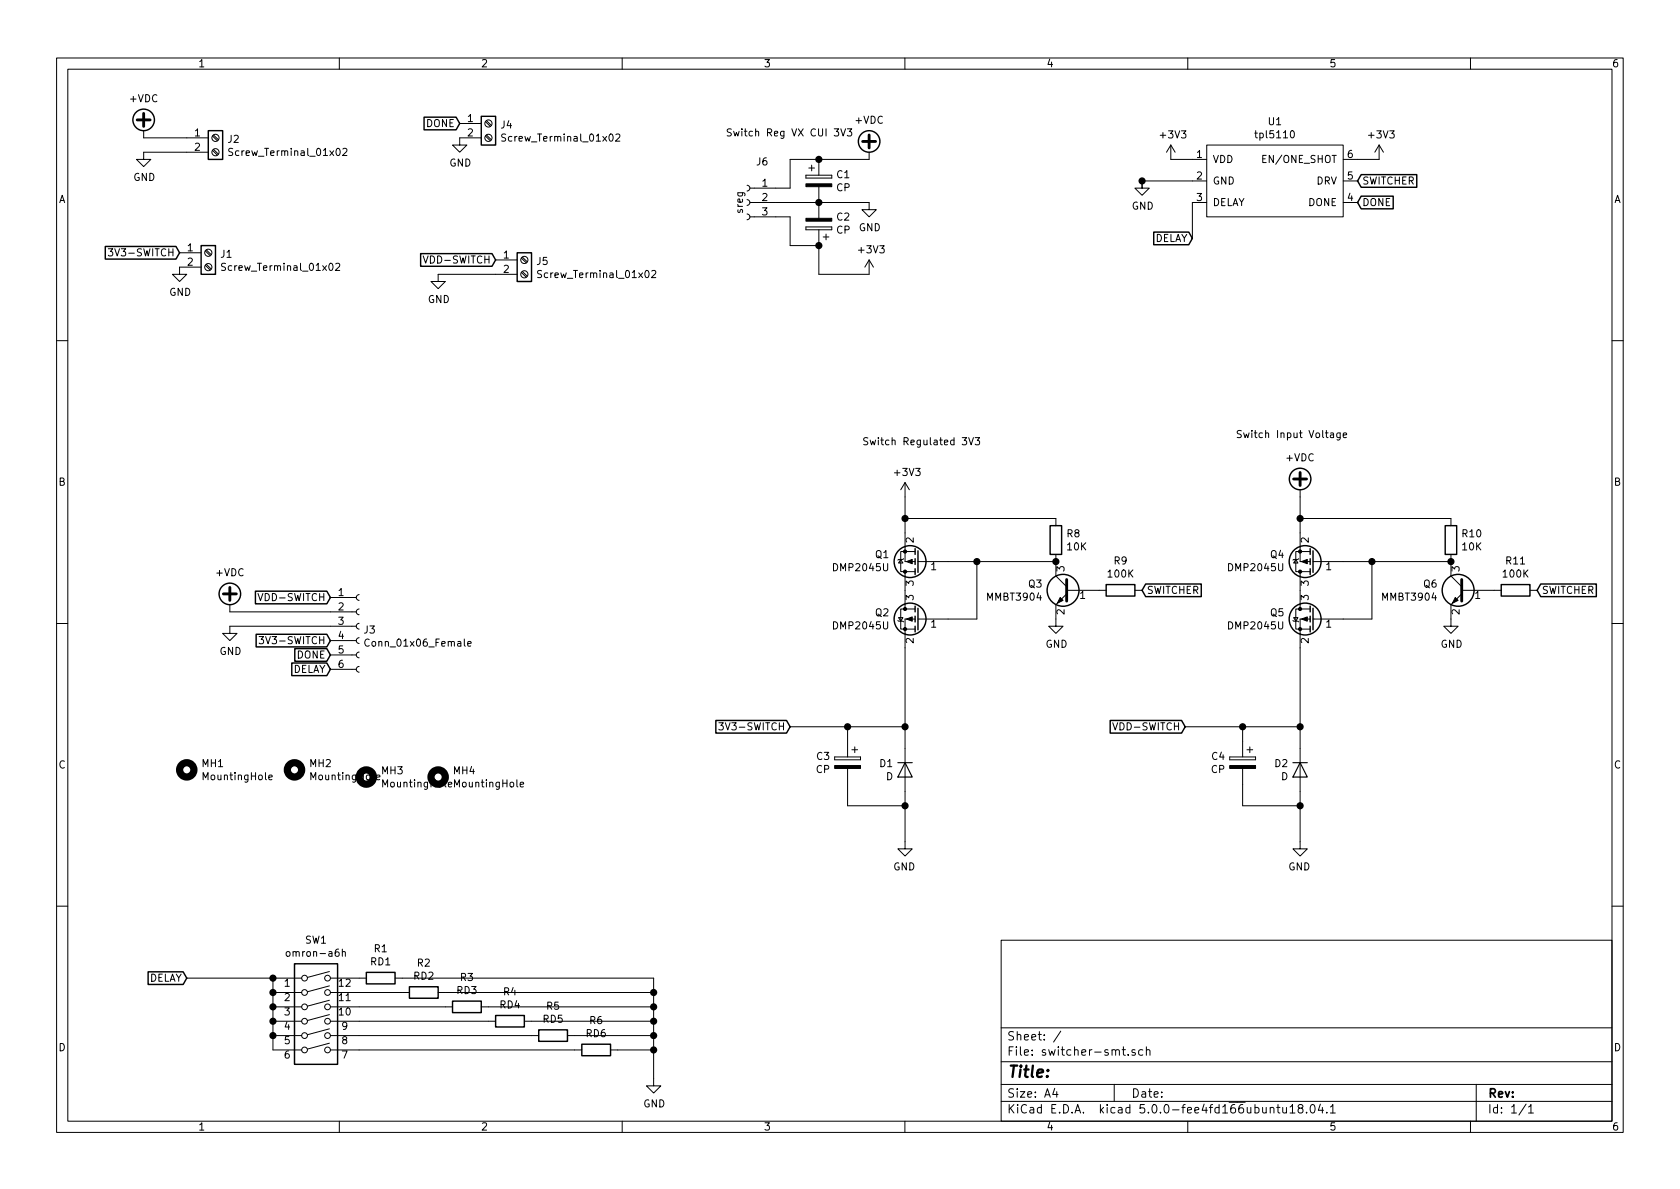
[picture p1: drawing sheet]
EESchema Schematic File Version 4
LIBS:switcher-smt-cache
EELAYER 26 0
EELAYER END
$Descr A4 11693 8268
encoding utf-8
Sheet 1 1
Title ""
Date ""
Rev ""
Comp ""
Comment1 ""
Comment2 ""
Comment3 ""
Comment4 ""
$EndDescr
Wire Wire Line
	9050 3700 9050 3600
$Comp
L power:GND #PWR018
U 1 1
P 9050 5850
F 0 "#PWR018" H 9050 5600 50  0001 C CNN
F 1 "GND" H 9055 5677 50  0000 C CNN
F 2 "" H 9050 5850 50  0001 C CNN
F 3 "" H 9050 5850 50  0001 C CNN
	1    9050 5850
	-1   0    0    -1  
$EndComp
Wire Wire Line
	9050 5050 8650 5050
Wire Wire Line
	8650 5050 8650 5150
$Comp
L Device:D D2
U 1 1
P 9050 5350
F 0 "D2" V 9004 5429 50  0000 L CNN
F 1 "D" V 9095 5429 50  0000 L CNN
F 2 "Diode_SMD:D_SOD-123F" H 9050 5350 50  0001 C CNN
F 3 "~" H 9050 5350 50  0001 C CNN
	1    9050 5350
	0    -1   1    0   
$EndComp
Wire Wire Line
	9050 5600 8650 5600
Wire Wire Line
	8650 5600 8650 5450
Wire Wire Line
	8650 5050 8250 5050
Connection ~ 8650 5050
Wire Wire Line
	9050 5050 9050 5200
Connection ~ 9050 5050
Wire Wire Line
	9050 5500 9050 5600
Connection ~ 9050 5600
$Comp
L Connector:Conn_01x03_Female J6
U 1 1
P 5200 1400
F 0 "J6" H 5094 1685 50  0000 C CNN
F 1 "sreg" V 5250 1400 50  0000 C CNN
F 2 "Connector_PinSocket_2.54mm:PinSocket_1x03_P2.54mm_Vertical" H 5200 1400 50  0001 C CNN
F 3 "~" H 5200 1400 50  0001 C CNN
	1    5200 1400
	-1   0    0    -1  
$EndComp
Wire Wire Line
	5400 1400 5700 1400
$Comp
L Device:CP C1
U 1 1
P 5700 1250
F 0 "C1" H 5818 1296 50  0000 L CNN
F 1 "CP" H 5818 1205 50  0000 L CNN
F 2 "Capacitor_SMD:C_0603_1608Metric_Pad1.05x0.95mm_HandSolder" H 5738 1100 50  0001 C CNN
F 3 "~" H 5700 1250 50  0001 C CNN
	1    5700 1250
	1    0    0    -1  
$EndComp
Connection ~ 5700 1400
$Comp
L Device:CP C2
U 1 1
P 5700 1550
F 0 "C2" H 5582 1504 50  0000 R CNN
F 1 "CP" H 5582 1595 50  0000 R CNN
F 2 "Capacitor_SMD:C_0603_1608Metric_Pad1.05x0.95mm_HandSolder" H 5738 1400 50  0001 C CNN
F 3 "~" H 5700 1550 50  0001 C CNN
	1    5700 1550
	-1   0    0    1   
$EndComp
Wire Wire Line
	5700 1100 5500 1100
Wire Wire Line
	5500 1100 5500 1300
Wire Wire Line
	5500 1300 5400 1300
Wire Wire Line
	5700 1700 5500 1700
Wire Wire Line
	5500 1700 5500 1500
Wire Wire Line
	5500 1500 5400 1500
Connection ~ 5700 1700
Text Notes 5050 950  0    50   ~ 0
Switch Reg VX CUI 3V3
Text GLabel 8250 5050 0    50   Input ~ 0
VDD-SWITCH
$Comp
L power:+VDC #PWR017
U 1 1
P 9050 3450
F 0 "#PWR017" H 9050 3350 50  0001 C CNN
F 1 "+VDC" H 9050 3725 50  0000 C CNN
F 2 "" H 9050 3450 50  0001 C CNN
F 3 "" H 9050 3450 50  0001 C CNN
	1    9050 3450
	-1   0    0    -1  
$EndComp
Wire Wire Line
	1300 6800 1900 6800
$Comp
L Device:R R1
U 1 1
P 2650 6800
F 0 "R1" V 2443 6800 50  0000 C CNN
F 1 "RD1" V 2534 6800 50  0000 C CNN
F 2 "Resistor_SMD:R_0603_1608Metric_Pad1.05x0.95mm_HandSolder" V 2580 6800 50  0001 C CNN
F 3 "~" H 2650 6800 50  0001 C CNN
	1    2650 6800
	0    1    1    0   
$EndComp
Wire Wire Line
	2500 6900 2800 6900
$Comp
L Device:R R2
U 1 1
P 2950 6900
F 0 "R2" V 2743 6900 50  0000 C CNN
F 1 "RD2" V 2834 6900 50  0000 C CNN
F 2 "Resistor_SMD:R_0603_1608Metric_Pad1.05x0.95mm_HandSolder" V 2880 6900 50  0001 C CNN
F 3 "~" H 2950 6900 50  0001 C CNN
	1    2950 6900
	0    1    1    0   
$EndComp
$Comp
L Device:R R3
U 1 1
P 3250 7000
F 0 "R3" V 3043 7000 50  0000 C CNN
F 1 "RD3" V 3134 7000 50  0000 C CNN
F 2 "Resistor_SMD:R_0603_1608Metric_Pad1.05x0.95mm_HandSolder" V 3180 7000 50  0001 C CNN
F 3 "~" H 3250 7000 50  0001 C CNN
	1    3250 7000
	0    1    1    0   
$EndComp
$Comp
L Device:R R4
U 1 1
P 3550 7100
F 0 "R4" V 3343 7100 50  0000 C CNN
F 1 "RD4" V 3434 7100 50  0000 C CNN
F 2 "Resistor_SMD:R_0603_1608Metric_Pad1.05x0.95mm_HandSolder" V 3480 7100 50  0001 C CNN
F 3 "~" H 3550 7100 50  0001 C CNN
	1    3550 7100
	0    1    1    0   
$EndComp
Wire Wire Line
	2500 7000 3100 7000
Wire Wire Line
	2500 7100 3400 7100
$Comp
L power:GND #PWR08
U 1 1
P 4550 7500
F 0 "#PWR08" H 4550 7250 50  0001 C CNN
F 1 "GND" H 4555 7327 50  0000 C CNN
F 2 "" H 4550 7500 50  0001 C CNN
F 3 "" H 4550 7500 50  0001 C CNN
	1    4550 7500
	1    0    0    -1  
$EndComp
$Comp
L power:GND #PWR02
U 1 1
P 1000 1050
F 0 "#PWR02" H 1000 800 50  0001 C CNN
F 1 "GND" H 1005 877 50  0000 C CNN
F 2 "" H 1000 1050 50  0001 C CNN
F 3 "" H 1000 1050 50  0001 C CNN
	1    1000 1050
	1    0    0    -1  
$EndComp
$Comp
L Device:CP C4
U 1 1
P 8650 5300
F 0 "C4" H 8768 5346 50  0000 L CNN
F 1 "CP" H 8768 5255 50  0000 L CNN
F 2 "Capacitor_SMD:C_0603_1608Metric_Pad1.05x0.95mm_HandSolder" H 8688 5150 50  0001 C CNN
F 3 "~" H 8650 5300 50  0001 C CNN
	1    8650 5300
	-1   0    0    -1  
$EndComp
$Comp
L power:+3V3 #PWR011
U 1 1
P 6050 1900
F 0 "#PWR011" H 6050 1750 50  0001 C CNN
F 1 "+3V3" H 6065 2073 50  0000 C CNN
F 2 "" H 6050 1900 50  0001 C CNN
F 3 "" H 6050 1900 50  0001 C CNN
	1    6050 1900
	1    0    0    -1  
$EndComp
Wire Wire Line
	5700 1700 5700 1900
Wire Wire Line
	5700 1900 6050 1900
$Comp
L power:+VDC #PWR01
U 1 1
P 1000 950
F 0 "#PWR01" H 1000 850 50  0001 C CNN
F 1 "+VDC" H 1000 1225 50  0000 C CNN
F 2 "" H 1000 950 50  0001 C CNN
F 3 "" H 1000 950 50  0001 C CNN
	1    1000 950 
	1    0    0    -1  
$EndComp
Wire Wire Line
	9050 5600 9050 5850
$Comp
L power:+VDC #PWR09
U 1 1
P 6050 1100
F 0 "#PWR09" H 6050 1000 50  0001 C CNN
F 1 "+VDC" H 6050 1375 50  0000 C CNN
F 2 "" H 6050 1100 50  0001 C CNN
F 3 "" H 6050 1100 50  0001 C CNN
	1    6050 1100
	1    0    0    -1  
$EndComp
Wire Wire Line
	9050 4500 9050 5050
Wire Wire Line
	9550 3900 9350 3900
Wire Wire Line
	9550 3900 9550 4300
Wire Wire Line
	9550 4300 9350 4300
$Comp
L Device:Q_PMOS_GSD Q5
U 1 1
P 9150 4300
F 0 "Q5" H 9356 4346 50  0000 L CNN
F 1 "DMP2045U" H 9356 4255 50  0000 L CNN
F 2 "Package_TO_SOT_SMD:SOT-23" H 9350 4400 50  0001 C CNN
F 3 "~" H 9150 4300 50  0001 C CNN
	1    9150 4300
	-1   0    0    -1  
$EndComp
$Comp
L Device:Q_PMOS_GSD Q4
U 1 1
P 9150 3900
F 0 "Q4" H 9356 3854 50  0000 L CNN
F 1 "DMP2045U" H 9356 3945 50  0000 L CNN
F 2 "Package_TO_SOT_SMD:SOT-23" H 9350 4000 50  0001 C CNN
F 3 "~" H 9150 3900 50  0001 C CNN
	1    9150 3900
	-1   0    0    1   
$EndComp
Text GLabel 3450 1800 0    50   Input ~ 0
VDD-SWITCH
Wire Wire Line
	5700 1400 6050 1400
$Comp
L power:GND #PWR010
U 1 1
P 6050 1400
F 0 "#PWR010" H 6050 1150 50  0001 C CNN
F 1 "GND" H 6055 1227 50  0000 C CNN
F 2 "" H 6050 1400 50  0001 C CNN
F 3 "" H 6050 1400 50  0001 C CNN
	1    6050 1400
	1    0    0    -1  
$EndComp
Wire Wire Line
	5700 1100 6050 1100
Connection ~ 5700 1100
$Comp
L Switch:SW_DIP_x06 SW1
U 1 1
P 2200 7100
F 0 "SW1" H 2200 7667 50  0000 C CNN
F 1 "omron-a6h" H 2200 7576 50  0000 C CNN
F 2 "Button_Switch_SMD:SW_DIP_SPSTx06_Slide_Omron_A6H-6101_W6.15mm_P1.27mm" H 2200 7100 50  0001 C CNN
F 3 "" H 2200 7100 50  0001 C CNN
	1    2200 7100
	1    0    0    -1  
$EndComp
$Comp
L Device:R R5
U 1 1
P 3850 7200
F 0 "R5" V 3643 7200 50  0000 C CNN
F 1 "RD5" V 3734 7200 50  0000 C CNN
F 2 "Resistor_SMD:R_0603_1608Metric_Pad1.05x0.95mm_HandSolder" V 3780 7200 50  0001 C CNN
F 3 "~" H 3850 7200 50  0001 C CNN
	1    3850 7200
	0    1    1    0   
$EndComp
$Comp
L Device:R R6
U 1 1
P 4150 7300
F 0 "R6" V 3943 7300 50  0000 C CNN
F 1 "RD6" V 4034 7300 50  0000 C CNN
F 2 "Resistor_SMD:R_0603_1608Metric_Pad1.05x0.95mm_HandSolder" V 4080 7300 50  0001 C CNN
F 3 "~" H 4150 7300 50  0001 C CNN
	1    4150 7300
	0    1    1    0   
$EndComp
Wire Wire Line
	1900 6800 1900 6900
Connection ~ 1900 6800
Wire Wire Line
	1900 6900 1900 7000
Connection ~ 1900 6900
Wire Wire Line
	1900 7000 1900 7100
Connection ~ 1900 7000
Wire Wire Line
	1900 7100 1900 7200
Connection ~ 1900 7100
Wire Wire Line
	1900 7200 1900 7300
Connection ~ 1900 7200
Wire Wire Line
	2500 7200 3700 7200
Wire Wire Line
	2500 7300 4000 7300
$Comp
L Connector:Screw_Terminal_01x02 J2
U 1 1
P 1500 950
F 0 "J2" H 1580 942 50  0000 L CNN
F 1 "Screw_Terminal_01x02" H 1580 851 50  0000 L CNN
F 2 "TerminalBlock_4Ucon:TerminalBlock_4Ucon_1x02_P3.50mm_Vertical" H 1500 950 50  0001 C CNN
F 3 "~" H 1500 950 50  0001 C CNN
	1    1500 950 
	1    0    0    -1  
$EndComp
$Comp
L power:GND #PWR06
U 1 1
P 3050 1900
F 0 "#PWR06" H 3050 1650 50  0001 C CNN
F 1 "GND" H 3055 1727 50  0000 C CNN
F 2 "" H 3050 1900 50  0001 C CNN
F 3 "" H 3050 1900 50  0001 C CNN
	1    3050 1900
	1    0    0    -1  
$EndComp
$Comp
L Connector:Screw_Terminal_01x02 J1
U 1 1
P 1450 1750
F 0 "J1" H 1530 1742 50  0000 L CNN
F 1 "Screw_Terminal_01x02" H 1530 1651 50  0000 L CNN
F 2 "TerminalBlock_4Ucon:TerminalBlock_4Ucon_1x02_P3.50mm_Vertical" H 1450 1750 50  0001 C CNN
F 3 "~" H 1450 1750 50  0001 C CNN
	1    1450 1750
	1    0    0    -1  
$EndComp
$Comp
L power:GND #PWR04
U 1 1
P 1250 1850
F 0 "#PWR04" H 1250 1600 50  0001 C CNN
F 1 "GND" H 1255 1677 50  0000 C CNN
F 2 "" H 1250 1850 50  0001 C CNN
F 3 "" H 1250 1850 50  0001 C CNN
	1    1250 1850
	1    0    0    -1  
$EndComp
Wire Wire Line
	1000 950  1300 950 
Wire Wire Line
	1000 1050 1300 1050
Text GLabel 3200 850  0    50   Input ~ 0
DONE
Wire Wire Line
	3450 1900 3050 1900
$Comp
L Connector:Screw_Terminal_01x02 J5
U 1 1
P 3650 1800
F 0 "J5" H 3730 1792 50  0000 L CNN
F 1 "Screw_Terminal_01x02" H 3730 1701 50  0000 L CNN
F 2 "TerminalBlock_4Ucon:TerminalBlock_4Ucon_1x02_P3.50mm_Vertical" H 3650 1800 50  0001 C CNN
F 3 "~" H 3650 1800 50  0001 C CNN
	1    3650 1800
	1    0    0    -1  
$EndComp
Wire Wire Line
	6300 3700 6300 3600
$Comp
L power:GND #PWR013
U 1 1
P 6300 5850
F 0 "#PWR013" H 6300 5600 50  0001 C CNN
F 1 "GND" H 6305 5677 50  0000 C CNN
F 2 "" H 6300 5850 50  0001 C CNN
F 3 "" H 6300 5850 50  0001 C CNN
	1    6300 5850
	-1   0    0    -1  
$EndComp
Wire Wire Line
	6300 5050 5900 5050
Wire Wire Line
	5900 5050 5900 5150
$Comp
L Device:D D1
U 1 1
P 6300 5350
F 0 "D1" V 6254 5429 50  0000 L CNN
F 1 "D" V 6345 5429 50  0000 L CNN
F 2 "Diode_SMD:D_SOD-123F" H 6300 5350 50  0001 C CNN
F 3 "~" H 6300 5350 50  0001 C CNN
	1    6300 5350
	0    -1   1    0   
$EndComp
Wire Wire Line
	6300 5600 5900 5600
Wire Wire Line
	5900 5600 5900 5450
Wire Wire Line
	5900 5050 5500 5050
Connection ~ 5900 5050
Wire Wire Line
	6300 5050 6300 5200
Connection ~ 6300 5050
Wire Wire Line
	6300 5500 6300 5600
Connection ~ 6300 5600
Text GLabel 5500 5050 0    50   Input ~ 0
3V3-SWITCH
$Comp
L Device:CP C3
U 1 1
P 5900 5300
F 0 "C3" H 6018 5346 50  0000 L CNN
F 1 "CP" H 6018 5255 50  0000 L CNN
F 2 "Capacitor_SMD:C_0603_1608Metric_Pad1.05x0.95mm_HandSolder" H 5938 5150 50  0001 C CNN
F 3 "~" H 5900 5300 50  0001 C CNN
	1    5900 5300
	-1   0    0    -1  
$EndComp
Wire Wire Line
	6300 5600 6300 5850
Wire Wire Line
	6300 4500 6300 5050
Wire Wire Line
	6800 3900 6600 3900
Wire Wire Line
	6800 3900 6800 4300
Wire Wire Line
	6800 4300 6600 4300
$Comp
L Device:Q_PMOS_GSD Q2
U 1 1
P 6400 4300
F 0 "Q2" H 6606 4346 50  0000 L CNN
F 1 "DMP2045U" H 6606 4255 50  0000 L CNN
F 2 "Package_TO_SOT_SMD:SOT-23" H 6600 4400 50  0001 C CNN
F 3 "~" H 6400 4300 50  0001 C CNN
	1    6400 4300
	-1   0    0    -1  
$EndComp
$Comp
L Device:Q_PMOS_GSD Q1
U 1 1
P 6400 3900
F 0 "Q1" H 6606 3854 50  0000 L CNN
F 1 "DMP2045U" H 6606 3945 50  0000 L CNN
F 2 "Package_TO_SOT_SMD:SOT-23" H 6600 4000 50  0001 C CNN
F 3 "~" H 6400 3900 50  0001 C CNN
	1    6400 3900
	-1   0    0    1   
$EndComp
$Comp
L power:+3V3 #PWR012
U 1 1
P 6300 3450
F 0 "#PWR012" H 6300 3300 50  0001 C CNN
F 1 "+3V3" H 6315 3623 50  0000 C CNN
F 2 "" H 6300 3450 50  0001 C CNN
F 3 "" H 6300 3450 50  0001 C CNN
	1    6300 3450
	1    0    0    -1  
$EndComp
Text GLabel 1250 1750 0    50   Input ~ 0
3V3-SWITCH
Text Notes 6000 3100 0    50   ~ 0
Switch Regulated 3V3
Text Notes 8600 3050 0    50   ~ 0
Switch Input Voltage
$Comp
L tpl5110:tpl5110 U1
U 1 1
P 8900 1350
F 0 "U1" H 8875 1865 50  0000 C CNN
F 1 "tpl5110" H 8875 1774 50  0000 C CNN
F 2 "Package_TO_SOT_SMD:SOT-23-6_Handsoldering" H 9300 1250 50  0001 C CNN
F 3 "" H 9300 1250 50  0001 C CNN
	1    8900 1350
	1    0    0    -1  
$EndComp
$Comp
L power:+3V3 #PWR016
U 1 1
P 8150 1100
F 0 "#PWR016" H 8150 950 50  0001 C CNN
F 1 "+3V3" H 8165 1273 50  0000 C CNN
F 2 "" H 8150 1100 50  0001 C CNN
F 3 "" H 8150 1100 50  0001 C CNN
	1    8150 1100
	1    0    0    -1  
$EndComp
$Comp
L power:GND #PWR015
U 1 1
P 7950 1250
F 0 "#PWR015" H 7950 1000 50  0001 C CNN
F 1 "GND" H 7955 1077 50  0000 C CNN
F 2 "" H 7950 1250 50  0001 C CNN
F 3 "" H 7950 1250 50  0001 C CNN
	1    7950 1250
	1    0    0    -1  
$EndComp
Wire Wire Line
	8300 1250 7950 1250
Wire Wire Line
	7950 1250 7950 1300
Connection ~ 7950 1250
Wire Wire Line
	8300 1100 8150 1100
Text GLabel 8300 1650 0    50   Input ~ 0
DELAY
Wire Wire Line
	8300 1650 8300 1400
Text GLabel 9450 1400 2    50   Input ~ 0
DONE
$Comp
L power:+3V3 #PWR019
U 1 1
P 9600 1100
F 0 "#PWR019" H 9600 950 50  0001 C CNN
F 1 "+3V3" H 9615 1273 50  0000 C CNN
F 2 "" H 9600 1100 50  0001 C CNN
F 3 "" H 9600 1100 50  0001 C CNN
	1    9600 1100
	1    0    0    -1  
$EndComp
Wire Wire Line
	9450 1100 9600 1100
Text GLabel 9450 1250 2    50   Input ~ 0
SWITCHER
Text GLabel 1300 6800 0    50   Input ~ 0
DELAY
Text GLabel 7950 4100 2    50   Input ~ 0
SWITCHER
Wire Wire Line
	4550 6800 4550 6900
Wire Wire Line
	2800 6800 4550 6800
Wire Wire Line
	3100 6900 4550 6900
Connection ~ 4550 6900
Wire Wire Line
	4550 6900 4550 7000
Wire Wire Line
	3400 7000 4550 7000
Connection ~ 4550 7000
Wire Wire Line
	4550 7000 4550 7100
Wire Wire Line
	3700 7100 4550 7100
Connection ~ 4550 7100
Wire Wire Line
	4550 7100 4550 7200
Wire Wire Line
	4000 7200 4550 7200
Connection ~ 4550 7200
Wire Wire Line
	4550 7200 4550 7300
Wire Wire Line
	4300 7300 4550 7300
Connection ~ 4550 7300
Wire Wire Line
	4550 7300 4550 7500
$Comp
L Connector:Screw_Terminal_01x02 J4
U 1 1
P 3400 850
F 0 "J4" H 3480 842 50  0000 L CNN
F 1 "Screw_Terminal_01x02" H 3480 751 50  0000 L CNN
F 2 "TerminalBlock_4Ucon:TerminalBlock_4Ucon_1x02_P3.50mm_Vertical" H 3400 850 50  0001 C CNN
F 3 "~" H 3400 850 50  0001 C CNN
	1    3400 850 
	1    0    0    -1  
$EndComp
$Comp
L power:GND #PWR07
U 1 1
P 3200 950
F 0 "#PWR07" H 3200 700 50  0001 C CNN
F 1 "GND" H 3205 777 50  0000 C CNN
F 2 "" H 3200 950 50  0001 C CNN
F 3 "" H 3200 950 50  0001 C CNN
	1    3200 950 
	1    0    0    -1  
$EndComp
$Comp
L power:+VDC #PWR05
U 1 1
P 1600 4250
F 0 "#PWR05" H 1600 4150 50  0001 C CNN
F 1 "+VDC" H 1600 4525 50  0000 C CNN
F 2 "" H 1600 4250 50  0001 C CNN
F 3 "" H 1600 4250 50  0001 C CNN
	1    1600 4250
	1    0    0    -1  
$EndComp
$Comp
L power:GND #PWR03
U 1 1
P 1600 4350
F 0 "#PWR03" H 1600 4100 50  0001 C CNN
F 1 "GND" H 1605 4177 50  0000 C CNN
F 2 "" H 1600 4350 50  0001 C CNN
F 3 "" H 1600 4350 50  0001 C CNN
	1    1600 4350
	1    0    0    -1  
$EndComp
Text GLabel 2300 4450 0    50   Input ~ 0
3V3-SWITCH
Text GLabel 2300 4150 0    50   Input ~ 0
VDD-SWITCH
Text GLabel 2300 4550 0    50   Input ~ 0
DONE
Text GLabel 2300 4650 0    50   Input ~ 0
DELAY
$Comp
L Connector:Conn_01x06_Female J3
U 1 1
P 2500 4350
F 0 "J3" H 2527 4326 50  0000 L CNN
F 1 "Conn_01x06_Female" H 2527 4235 50  0000 L CNN
F 2 "Connector_PinSocket_2.54mm:PinSocket_1x06_P2.54mm_Vertical" H 2500 4350 50  0001 C CNN
F 3 "~" H 2500 4350 50  0001 C CNN
	1    2500 4350
	1    0    0    -1  
$EndComp
$Comp
L Mechanical:MountingHole MH1
U 1 1
P 1300 5350
F 0 "MH1" H 1400 5396 50  0000 L CNN
F 1 "MountingHole" H 1400 5305 50  0000 L CNN
F 2 "MountingHole:MountingHole_2.2mm_M2" H 1300 5350 50  0001 C CNN
F 3 "~" H 1300 5350 50  0001 C CNN
	1    1300 5350
	1    0    0    -1  
$EndComp
$Comp
L Mechanical:MountingHole MH2
U 1 1
P 2050 5350
F 0 "MH2" H 2150 5396 50  0000 L CNN
F 1 "MountingHole" H 2150 5305 50  0000 L CNN
F 2 "MountingHole:MountingHole_2.2mm_M2" H 2050 5350 50  0001 C CNN
F 3 "~" H 2050 5350 50  0001 C CNN
	1    2050 5350
	1    0    0    -1  
$EndComp
$Comp
L Mechanical:MountingHole MH3
U 1 1
P 2550 5400
F 0 "MH3" H 2650 5446 50  0000 L CNN
F 1 "MountingHole" H 2650 5355 50  0000 L CNN
F 2 "MountingHole:MountingHole_2.2mm_M2" H 2550 5400 50  0001 C CNN
F 3 "~" H 2550 5400 50  0001 C CNN
	1    2550 5400
	1    0    0    -1  
$EndComp
$Comp
L Mechanical:MountingHole MH4
U 1 1
P 3050 5400
F 0 "MH4" H 3150 5446 50  0000 L CNN
F 1 "MountingHole" H 3150 5355 50  0000 L CNN
F 2 "MountingHole:MountingHole_2.2mm_M2" H 3050 5400 50  0001 C CNN
F 3 "~" H 3050 5400 50  0001 C CNN
	1    3050 5400
	1    0    0    -1  
$EndComp
$Comp
L Transistor_BJT:MMBT3904 Q3
U 1 1
P 7450 4100
F 0 "Q3" H 7640 4146 50  0000 L CNN
F 1 "MMBT3904" H 7640 4055 50  0000 L CNN
F 2 "Package_TO_SOT_SMD:SOT-23" H 7650 4025 50  0001 L CIN
F 3 "https://www.fairchildsemi.com/datasheets/2N/2N3904.pdf" H 7450 4100 50  0001 L CNN
	1    7450 4100
	-1   0    0    -1  
$EndComp
Connection ~ 6800 3900
$Comp
L Device:R R8
U 1 1
P 7350 3750
F 0 "R8" H 7420 3796 50  0000 L CNN
F 1 "10K" H 7420 3705 50  0000 L CNN
F 2 "Resistor_SMD:R_0603_1608Metric" V 7280 3750 50  0001 C CNN
F 3 "~" H 7350 3750 50  0001 C CNN
	1    7350 3750
	1    0    0    -1  
$EndComp
Connection ~ 6300 3600
Wire Wire Line
	6300 3600 6300 3450
Wire Wire Line
	6800 3900 7350 3900
Connection ~ 7350 3900
Wire Wire Line
	6300 3600 7350 3600
$Comp
L power:GND #PWR014
U 1 1
P 7350 4300
F 0 "#PWR014" H 7350 4050 50  0001 C CNN
F 1 "GND" H 7355 4127 50  0000 C CNN
F 2 "" H 7350 4300 50  0001 C CNN
F 3 "" H 7350 4300 50  0001 C CNN
	1    7350 4300
	1    0    0    -1  
$EndComp
$Comp
L power:GND #PWR020
U 1 1
P 10100 4300
F 0 "#PWR020" H 10100 4050 50  0001 C CNN
F 1 "GND" H 10105 4127 50  0000 C CNN
F 2 "" H 10100 4300 50  0001 C CNN
F 3 "" H 10100 4300 50  0001 C CNN
	1    10100 4300
	1    0    0    -1  
$EndComp
$Comp
L Transistor_BJT:MMBT3904 Q6
U 1 1
P 10200 4100
F 0 "Q6" H 10390 4146 50  0000 L CNN
F 1 "MMBT3904" H 10390 4055 50  0000 L CNN
F 2 "Package_TO_SOT_SMD:SOT-23" H 10400 4025 50  0001 L CIN
F 3 "https://www.fairchildsemi.com/datasheets/2N/2N3904.pdf" H 10200 4100 50  0001 L CNN
	1    10200 4100
	-1   0    0    -1  
$EndComp
$Comp
L Device:R R10
U 1 1
P 10100 3750
F 0 "R10" H 10170 3796 50  0000 L CNN
F 1 "10K" H 10170 3705 50  0000 L CNN
F 2 "Resistor_SMD:R_0603_1608Metric" V 10030 3750 50  0001 C CNN
F 3 "~" H 10100 3750 50  0001 C CNN
	1    10100 3750
	1    0    0    -1  
$EndComp
Wire Wire Line
	9550 3900 10100 3900
Connection ~ 9550 3900
Connection ~ 10100 3900
Text GLabel 10700 4100 2    50   Input ~ 0
SWITCHER
Wire Wire Line
	10100 3600 9050 3600
Connection ~ 9050 3600
Wire Wire Line
	9050 3600 9050 3450
$Comp
L Device:R R9
U 1 1
P 7800 4100
F 0 "R9" V 7593 4100 50  0000 C CNN
F 1 "100K" V 7684 4100 50  0000 C CNN
F 2 "Resistor_SMD:R_0603_1608Metric" V 7730 4100 50  0001 C CNN
F 3 "~" H 7800 4100 50  0001 C CNN
	1    7800 4100
	0    1    1    0   
$EndComp
$Comp
L Device:R R11
U 1 1
P 10550 4100
F 0 "R11" V 10343 4100 50  0000 C CNN
F 1 "100K" V 10434 4100 50  0000 C CNN
F 2 "Resistor_SMD:R_0603_1608Metric" V 10480 4100 50  0001 C CNN
F 3 "~" H 10550 4100 50  0001 C CNN
	1    10550 4100
	0    1    1    0   
$EndComp
Wire Wire Line
	2300 4350 1600 4350
Wire Wire Line
	2300 4250 1600 4250
$EndSCHEMATC
